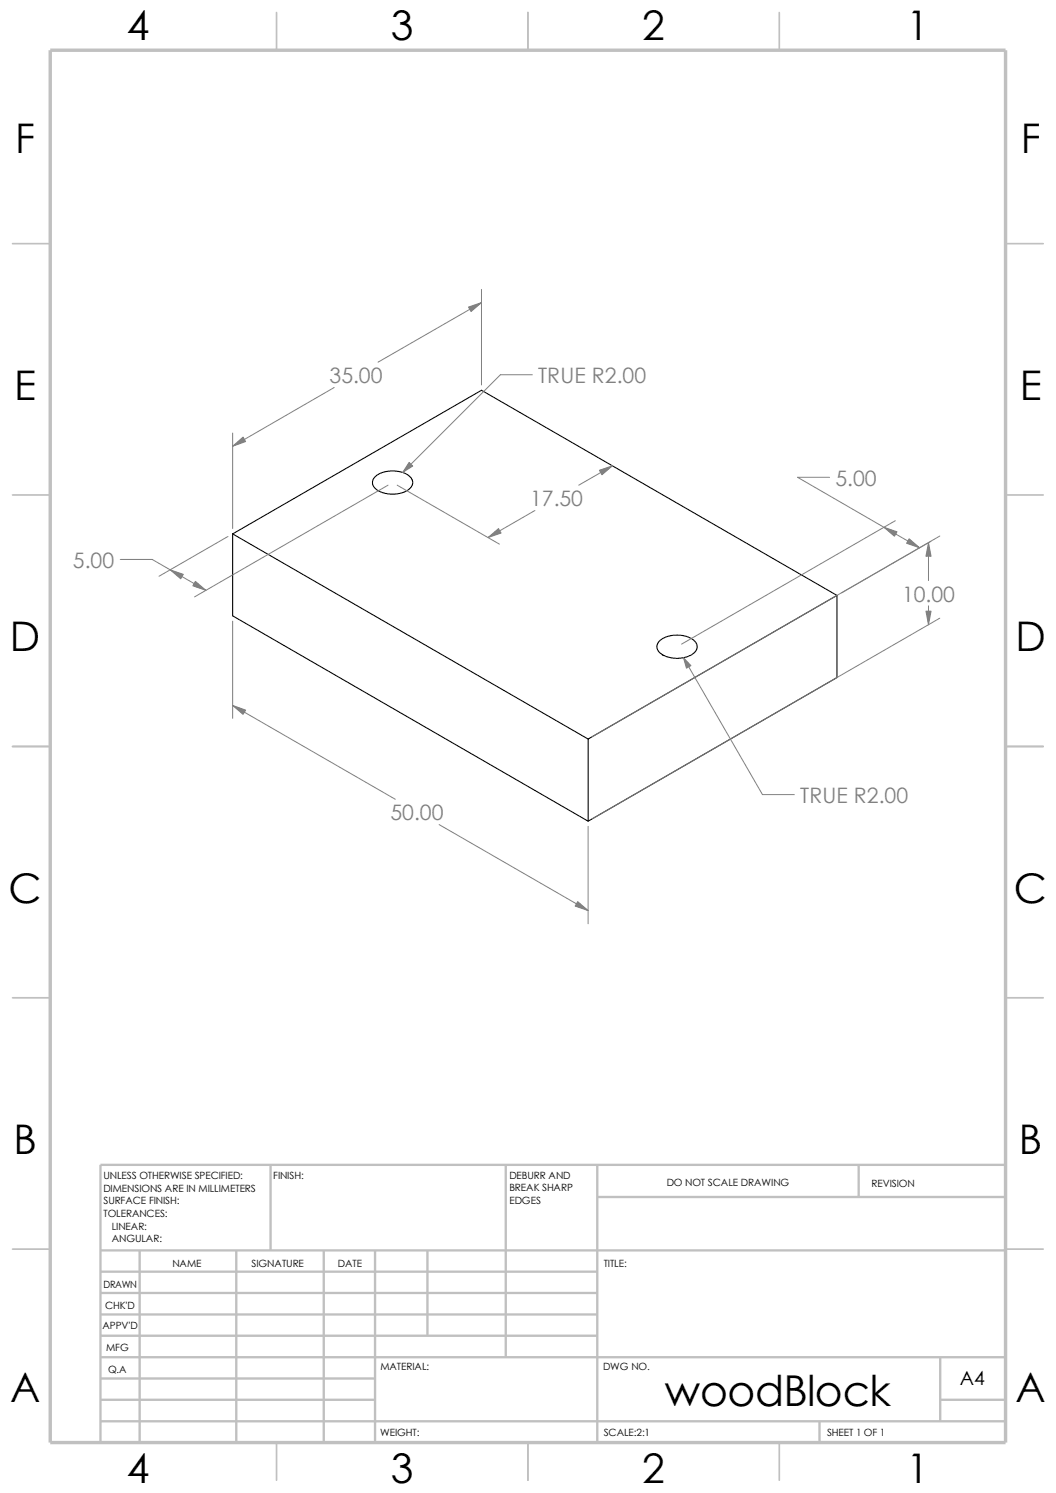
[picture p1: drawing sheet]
<svg xmlns="http://www.w3.org/2000/svg" width="210mm" height="297mm" viewBox="0 0 210 297" stroke-linecap="round" stroke-linejoin="round" font-family="sans-serif">
<g fill="none" stroke="#c0c0c0" stroke-width=".34">
<path d="M55 2.5v7.5M105 2.5v7.5M155 2.5v7.5M2.5 48.5h7.5M200 48.5h7.5M2.5 98.5h7.5M200 98.5h7.5M2.5 148.5h7.5M200 148.5h7.5M2.5 198.5h7.5M200 198.5h7.5M2.5 248.5h7.5"/>
<path d="M200 248.5h7.5M55 287v7.5M105 287v7.5M155 287v7.5"/>
</g>
<g fill="none" stroke="#c0c0c0" stroke-width=".47">
<path d="M53.8 231.7v17.1M100.6 231.7v38.3M118.8 231.7v55.3M118.8 238.1h81.2M170.8 231.7v6.4M200 231.7h-180v55.3M20 253h98.8M20 257.2h98.8M20 248.8h180M27.8 248.8v38.2M47 248.8v38.2M64.4 248.8v38.2"/>
<path d="M74.6 248.8v38.2M85 248.8v16.9M20 261.5h98.8M20 265.7h98.8M20 278.5h54.6M20 270h180M20 274.2h54.6M187 278.5h13M187 270v12.7M20 282.7h180M163 282.7v4.3"/>
</g>
<path d="M10 10h190v277h-190z" fill="none" stroke="#c0c0c0" stroke-width=".68" stroke-linecap="butt"/>
<path d="M74.9 94.6l.8-.5 1.3-.3 1.5-.1 1.1 .2 .8 .2 1 .6 .6 .7 .1 .8-.1 .4-.6 .6-1.1 .7-1.7 .4-2-.1-1.7-.8-.8-1 .1-.9zM46.3 106.2v16.3l70.7 40.9M46.3 106.2l70.7 40.8M46.3 106.2l49.5-28.6 70.7 40.8M166.5 118.4l-49.5 28.6M166.5 118.4v16.4l-49.5 28.6M131.1 127.6l.6-.6 1.1-.4 1.1-.2h1.8l1.1 .3 1.2 .6 .6 .8v.8l-.1 .5-.5 .6-1.3 .6-1.8 .4-1.3-.1-1.6-.5-1-.7-.3-.7-.1-.5zM117 147v16.4" fill="none" stroke="#000" stroke-width=".21"/>
<g fill="none" stroke="#808080" stroke-width=".2">
<path d="M95.8 57.6v19M66.5 77.1l-20.2 11.7M95.8 60.2l-20.6 11.9M105.9 74.5h-6.4l-19.4 19.5M46.3 86.1v19.1M77.2 96.5l-38.5 22.2M79 96.5l20.3 11.7M121.8 92.7l-6.7 3.8M165 95h-6.4l24.3 14M23.9 111.3h6.4l10.6 6.1M45.3 106.7l-13.7 7.9M106.4 101.6l-9.3 5.3"/>
<path d="M178.1 103.6l-42.5 24.5M184.7 107.9v7.6M185.1 107.7l-17.7 10.2M186.9 106.6l-69 39.9M46.3 123.6v19.3M135.9 130.9l15.7 27.2h6.4M184.7 120.5v3.8M186.9 123l-69 39.9M46.3 140.3l32.3 18.7M87.3 164l29.7 17.1M117 164.4v19.4"/>
</g>
<g fill="#808080" stroke="#808080" stroke-width=".2">
<path d="M184.7 107.9l.5 2.8h-1.1z"/>
<path d="M175.8 104.9l2.6 .9-.5 .9z"/>
<path d="M184.1 121.6h1.1l-.5 2.7z"/>
<path d="M38.9 115.7l2 1.7-2.5-.9z"/>
<path d="M180.8 107.2l2.1 1.8-2.6-.9z"/>
<path d="M81.4 92l.7 .7-2 1.3z"/>
<path d="M93.2 61.1l2.6-.9-2.1 1.8z"/>
<path d="M46.3 140.3l2.6 1-.6 .8z"/>
<path d="M135.9 130.9l1.5 1.5-.9 .5z"/>
<path d="M46.3 88.8l2-1.8 .6 .8z"/>
<path d="M114.9 179.4l2.1 1.7-2.6-.8z"/>
<path d="M33.9 113.4l2.5 .9-.5 .8z"/>
<path d="M97.1 106.9l2-1.7 .6 .8z"/>
<path d="M119.2 93.6l2.6-.9-2.1 1.7z"/>
</g>
<text font-size="8.5" x="132.2" y="279.7">woodBlock</text>
<g font-size="8.1">
<text x="25.2" y="8">4</text>
<text x="77.7" y="8">3</text>
<text x="127.7" y="8">2</text>
<text x="180.3" y="8">1</text>
<text x="3" y="30.4">F</text>
<text x="203" y="30.4">F</text>
<text x="2.8" y="79.6">E</text>
<text x="202.8" y="79.6">E</text>
<text x="1.9" y="129.6">D</text>
<text x="202" y="129.6">D</text>
<text x="1.7" y="179.6">C</text>
<text x="201.6" y="179.6">C</text>
<text x="2.7" y="229.6">B</text>
<text x="202.6" y="229.6">B</text>
<text x="2" y="278.8">A</text>
<text x="201.9" y="278.8">A</text>
<text x="25.2" y="294.9">4</text>
<text x="77.7" y="294.9">3</text>
<text x="127.7" y="294.9">2</text>
<text x="180.3" y="294.9">1</text>
</g>
<g font-size="4.2" fill="#808080">
<text x="65.6" y="76.2">35.00</text>
<text x="107" y="76.2">TRUE R2.00</text>
<text x="105.4" y="100.7">17.50</text>
<text x="166.1" y="96.6">5.00</text>
<text x="14.5" y="112.9">5.00</text>
<text x="179.4" y="119.7">10.00</text>
<text x="159.2" y="159.8">TRUE R2.00</text>
<text x="77.7" y="163.2">50.00</text>
</g>
<text font-size="3.9" x="190.9" y="275.5">A4</text>
<g font-size="2">
<text x="20.6" y="234.6">UNLESS OTHERWISE SPECIFIED:</text>
<text x="20.6" y="237.1">DIMENSIONS ARE IN MILLIMETERS</text>
<text x="20.6" y="239.6">SURFACE FINISH:</text>
<text x="54.4" y="234.6">FINISH:</text>
<text x="101.3" y="239.5">EDGES</text>
<text x="101.3" y="234.5">DEBURR AND</text>
<text x="101.3" y="237">BREAK SHARP</text>
<text x="132.6" y="236">DO NOT SCALE DRAWING</text>
<text x="173.3" y="236.2">REVISION</text>
<text x="20.6" y="242.1">TOLERANCES:</text>
<text x="22.2" y="244.6">LINEAR:</text>
<text x="22.2" y="247.1">ANGULAR:</text>
<text x="50" y="252">SIGNATURE</text>
<text x="67.2" y="252">DATE</text>
<text x="120.1" y="252">TITLE:</text>
<text x="20.6" y="256.2">DRAWN</text>
<text x="34.3" y="252.1">NAME</text>
<text x="20.9" y="260.4">CHK'D</text>
<text x="20.4" y="264.5">APPV'D</text>
<text x="21.1" y="268.8">MFG</text>
<text x="21.5" y="273.1">Q.A</text>
<text x="75.6" y="272.5">MATERIAL:</text>
<text x="119.9" y="272.5">DWG NO.</text>
<text x="75.6" y="285.6">WEIGHT:</text>
<text x="120.1" y="285.6">SCALE:2:1</text>
<text x="164.5" y="285.6">SHEET 1 OF 1</text>
</g>
</svg>
